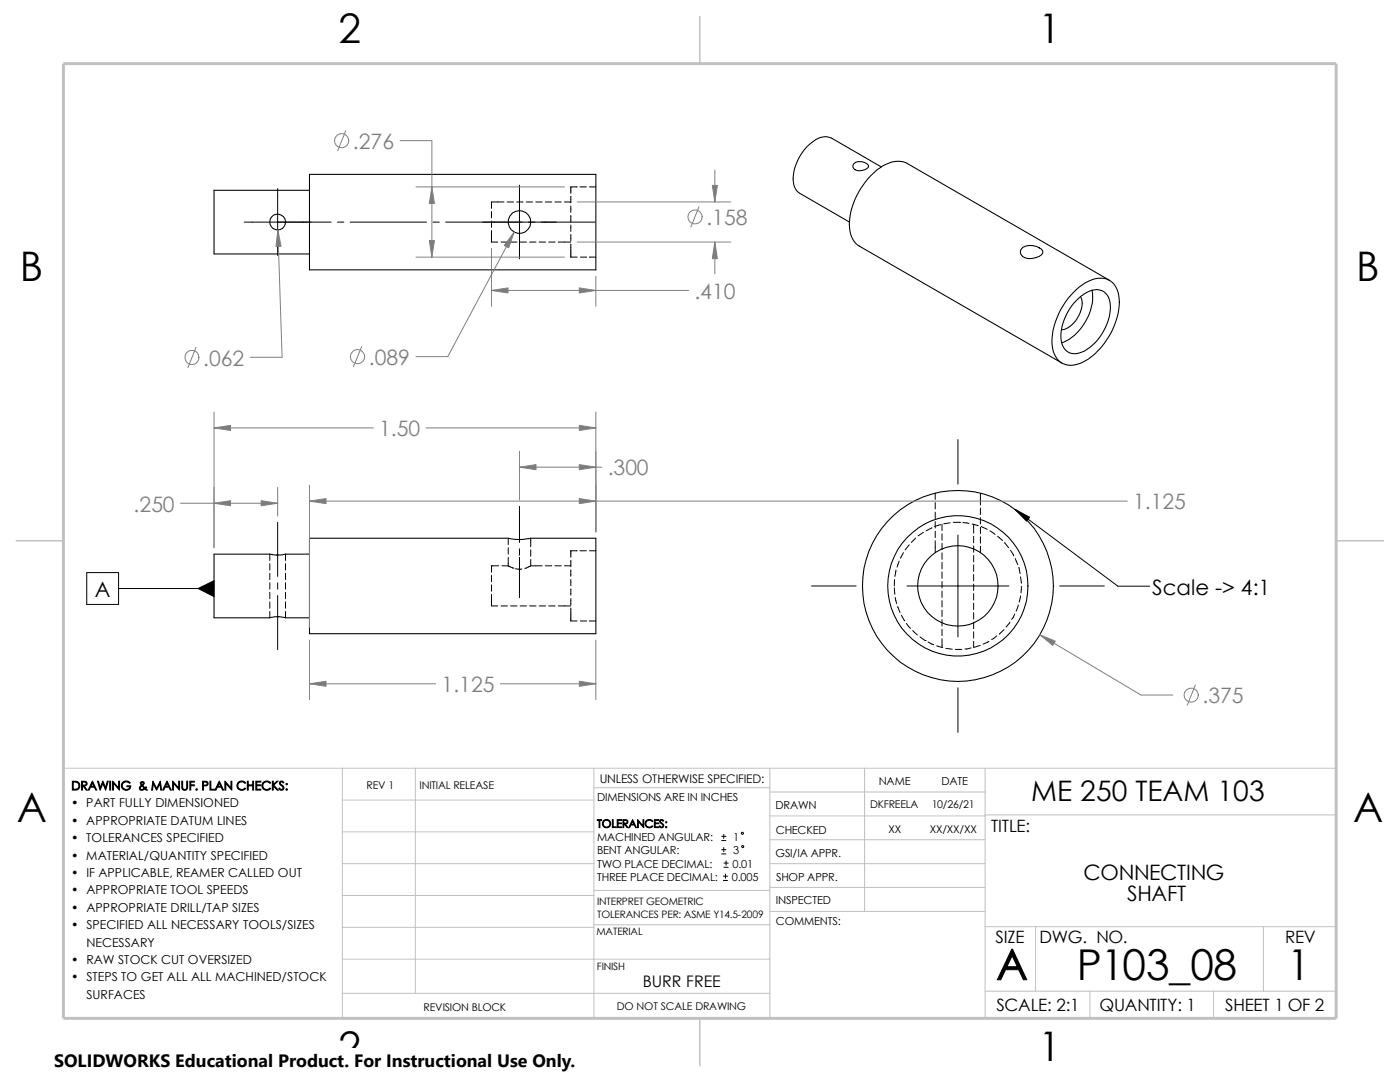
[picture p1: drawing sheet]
<svg xmlns="http://www.w3.org/2000/svg" width="279mm" height="216mm" viewBox="0 0 279 216" stroke-linecap="round" stroke-linejoin="round" font-family="sans-serif">
<g fill="none" stroke="#c0c0c0" stroke-width=".2">
<path d="M12.7 153.3h254v49.9h-239.9M68.3 159.6h50.2M68.3 153.3v49.9M82.9 153.3v44.9M118.5 153.3v49.9M118.5 157.2h35.1M153.6 153.3v49.9M153.6 158h43M172.6 153.3v28.6M196.6 153.3v49.9M68.3 166h50.2M68.3 172.3h50.2"/>
<path d="M68.3 178.7h50.2M118.5 177.7h35.1M153.6 177.1h43M153.6 162.8h43M153.6 172.3h43M153.6 167.6h43M196.6 162.6h70.1M68.3 198.2h85.3M68.3 191.4h85.3M68.3 185h50.2M118.5 184.5h35.1M153.6 181.9h43"/>
<path d="M196.6 184.9h70.1M196.6 197.8h70.1M206.7 184.9v12.9M217.5 197.8v5.4M242.2 197.8v5.4M252.1 184.9v12.9"/>
</g>
<path d="M139.7 3.2v9.5M3.1 107.9h9.6M266.7 107.9h9.5M139.7 203.2v9.5" fill="none" stroke="#c0c0c0" stroke-width=".3"/>
<path d="M12.7 12.7h254v190.5h-254z" fill="none" stroke="#c0c0c0" stroke-width=".59"/>
<g fill="none" stroke="#000" stroke-width=".2">
<path d="M55.4 37.6v13.4M103.7 37v14.6M113.9 39.2v1.3M115.2 37.3h-1.3v1.3M115.7 37.3h1.3M117.6 37.3h1.3M48.8 44.3h17.3M67.4 44.3h1.2M69.9 44.3h15.2M86.4 44.3h1.3M88.9 44.3h29.8M98.1 42.2v1.3"/>
<path d="M98.1 44.1v1.3M98.1 46v2.3h1.3M100 48.3h1.3M100.6 40.3h-2.5v1.3M101.2 40.3h1.3M101.9 48.3h1.3M103.1 40.3h1.3M103.8 48.3h1.3M105 40.3h1.3M105.7 48.3h1.3M106.9 40.3h1.3M107.6 48.3h1.3"/>
<path d="M108.8 40.3h1.3M109.5 48.3h1.3M110.7 40.3h1.3M111.4 48.3h2.5M112.6 40.3h1.3M113.9 41.1v1.3M113.9 43v1.3M113.9 44.9v1.3M113.9 46.8v1.3M113.9 48.7v2.6h1.3M115.8 51.3h1.3M117.6 51.3h1.3"/>
<path d="M186.6 98.4v1.3M191.2 87.7v8.9M195.7 98.4v2.4M17.3 114.3h6.4v6.3h-6.4zM23.7 117.4h19M53.8 110.6v1.2M53.8 112.5v1.2M53.8 114.4v1.3M53.8 116.3v1.3M53.8 118.2v1.3M55.2 110.7h.3M55.4 104.2v10.8"/>
<path d="M55.4 116.3v1.3M55.4 118.8v10.8M57 110.6v1.2M57 112.5v1.2M57 114.4v1.3M57 116.3v1.3M57 118.2v1.3M98.1 114.8v1.3M98.1 116.7v1.3M98.1 118.6v2.3h1.3M99.5 112.9h-1.4v1.3M100.2 112.9h1.2"/>
<path d="M101.4 112.9l1.2 .5M101.4 107.4v1.3M101.4 109.3v1.3M101.4 111.2v1.7M102.9 113.5h1.2M103.7 101v7.2M103.7 109.5v1.3M103.7 111.2v8.1M105.9 112.9l-1.2 .5M105.9 112.9h2.3M105.9 107.4v1.7M105.9 109.7v1.3"/>
<path d="M105.9 111.6v1.3M108.8 112.9h1.3M110.7 112.9h1.3M112.6 112.9h1.3M113.9 111.8v1.3M113.9 113.7v1.3M113.9 115.6v1.3M113.9 117.5v1.3M113.9 119.4v1.3M115.2 109.9h-1.3v1.3M115.7 109.9h1.3M117.6 109.9h1.3"/>
<path d="M162 116.9h8.9M178.5 117.3l.1 1.3M178.5 115.7v1.2M178.6 119.2l.3 1.2M178.8 113.7l-.2 1.3M179.5 112l-.5 1.2M180.3 110.3l-.6 1.1M181 116.9h20.3M181.4 108.7l-.8 1M182.8 107.4l-.9 .8M184.3 106.2l-1.1 .7M186 105.3l-1.2 .6"/>
<path d="M186.6 100.3v1.3M186.6 102.2v1.3M186.6 104.1v1.3M186.6 106v1.3M186.6 107.9v2.4M187.7 104.7l-1.2 .4M188 104.6v1.3M188 106.5v1.3M188 108.4v1.3M188 110.3v1.3M188 112.2v1.3M188 114.1v1.3"/>
<path d="M188 116v1.3M188 117.9v1.3M188 119.8v1.3M189.6 104.3l-1.3 .2M190.2 104.2h1.3M191.2 106.8v20.3M191.5 104.2h.1M192.2 104.3l1.2 .1M194 104.6l1.2 .3M194.3 104.6v1.8M194.3 107v1.3M194.3 108.9v1.3"/>
<path d="M194.3 110.8v1.3M194.3 112.7v1.3M194.3 114.6v1.3M194.3 116.5v1.3M194.3 118.4v1.3M195.7 101.4v1.3M195.7 103.3v1.3M195.7 105.2v1.3M195.7 107.1v1.3M195.7 109v1.3M195.8 105.1l1.2 .5M197.6 105.9l1 .7"/>
<path d="M199.1 107l1 .9M200.5 108.3l.8 1M201.7 109.8l.6 1.1M202.6 101.6l20.5 15.4h6.3M202.6 111.5l.5 1.1M203.3 113.2l.3 1.3M203.7 115.1l.1 1.3M203.7 118.9l-.3 1.2M203.8 117v1.3M211.5 116.9h8.9M53.8 120.1v1.3M53.8 122v1.3"/>
<path d="M55.3 123.1h.3M57 120.1v1.3M57 122v1.3M100 120.9h1.3M101.9 120.9h1.3M103.8 120.9h1.3M105.7 120.9h1.3M107.6 120.9h1.3M109.5 120.9h1.3M111.4 120.9h2.5M113.9 121.3v2.6h1.3M115.8 123.9h1.3"/>
<path d="M117.6 123.9h1.3M179.2 121l.4 1.2M179.9 122.8l.7 1.1M180.9 124.4l.8 1M182.2 125.8l.9 .9M183.6 127.1l1 .7M184.6 127.8h.1M185.2 128.1l1.2 .6M186.9 128.9l1.2 .3M188 121.8v1.2M188 123.7v1.2M188 125.6v1.2"/>
<path d="M188 127.5v1.7M188.8 129.4l1.2 .1M190.7 129.6h1.2M191.2 137.2v8.9M193.8 129.3l-1.2 .2M194.3 120.4v1.2M194.3 122.3v1.2M194.3 124.2v1.2M194.3 126.1v1.2M194.3 128v1.2M195.6 128.8l-1.2 .4M197.4 128l-1.2 .5"/>
<path d="M198.9 126.9l-1 .7M200.4 125.6l-1 .9M201.5 124.2l-.7 .9M202.5 122.5l-.6 1.1M203.2 120.7l-.4 1.2M144 170.4h.9M144 169.5h.9M144 167.7h.9M144 166.9h.9M144.4 175.7h.8M144.4 174.8h.8M144.4 166.5v.8"/>
<path d="M144.4 169.1v.9M144.5 173.1h.8M144.5 172.2h.8M144.8 174.4v.9M144.9 171.8v.8"/>
<circle cx="148.2" cy="166.3" r=".22"/>
<circle cx="148.2" cy="168.9" r=".21"/>
</g>
<g fill="none" stroke="#000" stroke-width=".21">
<path d="M61.8 38h-19.1v12.7h19.1M61.8 34.8h57.1v19h-57.1zM170.4 32.7a1.99 1.99 0 0 1 3 .5 2.17 2.17 0 0 1-3 .5l-.2-.4zM175.9 33.3l-10-5.7a3.6 3.6 0 0 0-4 .9 9.4 9.4 0 0 0-3.5 8.3l.4 .9 .8 .9 9.9 5.7M204.1 49.4a3.2 3.2 0 0 1 4 .7 1.31 1.31 0 0 1-1.3 1.3 2.62 2.62 0 0 1-3-.6l-.2-.6 .2-.4zM214.2 58.3a7.6 7.6 0 0 1 6-2.8 3.9 3.9 0 0 1 3.2 4.1 14.4 14.4 0 0 1-7.4 12.7 4.1 4.1 0 0 1-4.7-.3 6.7 6.7 0 0 1-1.1-6.2 15.2 15.2 0 0 1 4-7.5zM214.8 59.9a5.5 5.5 0 0 1 4.7-2 3.1 3.1 0 0 1 2.1 3.4 10.6 10.6 0 0 1-5.7 9 2.79 2.79 0 0 1-4.1-2.7 10.5 10.5 0 0 1 3-7.7zM215.6 59.2a4.9 4.9 0 0 1-1.3 5.2l-.8 .8-.8 .4-.9 .2M217.9 57.9a10.2 10.2 0 0 1-5.6 10.3l-.4 .2M221.4 55.9l-40.4-23.3a5.2 5.2 0 0 0-5.4 .9 14.7 14.7 0 0 0-6.1 11.9 4.4 4.4 0 0 0 2 3.7l40.4 23.3M61.8 110.6h-4.8a7.3 7.3 0 0 1-3.2 0h-11.1v12.7h11.1a5.9 5.9 0 0 1 3.2 0h4.8M61.8 107.4h39.6a9.9 9.9 0 0 0 4.5 0h13v19h-57.1z"/>
<circle cx="55.4" cy="44.3" r="1.58"/>
<circle cx="103.7" cy="44.3" r="2.25"/>
<circle cx="191.2" cy="116.9" r="14"/>
<circle cx="191.2" cy="116.9" r="8"/>
<circle cx="191.2" cy="116.9" r="19"/>
</g>
<g fill="none" stroke="#808080" stroke-width=".2">
<path d="M69 26.1l-1.6 4M79.8 28.1h6.4v23.2M83 37.3h29.6M142.7 34v6.3M55.5 45.9l.8 25.4h-6.3M83 51.3h29.6M98.1 58h39.3M98.1 49.6v11.5M102.6 46.3l-13.2 24.9h-6.4M115.2 40.3h30.6M115.2 48.3h30.6M118.9 55.1v6"/>
<path d="M139.5 41.3l-1.6 4M142.7 48.3v6.4M39.1 69.3l-1.6 4.1M72.2 69.2l-1.7 4M42.7 82.2v27.1M42.7 85.4h31.8M55.4 97.2v5.8M61.8 96.8v28.4M61.8 100h163.2M85 85.4h33.9M103.7 90v9.8M103.7 93.2h16.4"/>
<path d="M118.9 82.2v23.9M36 100.4h19.4M61.8 136.4h25.2M61.8 127.7v11.9M99.9 136.4h19M118.9 127.7v11.9M207.5 126.7l20.2 12h6.4M238.5 136.7l-1.6 4"/>
<circle cx="68.2" cy="28.1" r="1.41"/>
<circle cx="138.7" cy="43.3" r="1.4"/>
<circle cx="38.3" cy="71.3" r="1.41"/>
<circle cx="71.4" cy="71.2" r="1.41"/>
<circle cx="237.7" cy="138.7" r="1.4"/>
</g>
<g fill="#808080" stroke="#808080" stroke-width=".2">
<path d="M86.2 37.3l.5 3.3h-1z"/>
<path d="M55.5 45.9l.6 3.2-1 .1z"/>
<path d="M115.6 57.4l3.3 .6-3.3 .5z"/>
<path d="M98.1 58l3.3-.6v1.1z"/>
<path d="M85.7 48h1l-.5 3.3z"/>
<path d="M102.6 46.3l-1.1 3.1-.9-.4z"/>
<path d="M142.2 37h1l-.5 3.3z"/>
<path d="M142.7 48.3l.5 3.3h-1z"/>
<path d="M103.7 93.2l3.3-.5v1z"/>
<path d="M115.6 92.7l3.3 .5-3.3 .5z"/>
<path d="M61.8 136.4l3.3-.5v1z"/>
<path d="M115.6 135.9l3.3 .5-3.3 .5z"/>
<path d="M115.6 99.5l3.3 .5-3.3 .5z"/>
<path d="M61.8 100l3.3-.5v1z"/>
<path d="M42.7 100.4l3.3-.5v1z"/>
<path d="M52.1 99.9l3.3 .5-3.3 .5z"/>
<path d="M42.7 85.4l3.3-.5v1z"/>
<path d="M115.6 84.9l3.3 .5-3.3 .5z"/>
<path d="M207.5 126.7l3.1 1.2-.5 .9z"/>
</g>
<path d="M39.5 117.4l3.2-1.5v3.1zM202.6 101.6l2.9 1.6-.6 .8z" fill="#000" stroke="#000" stroke-width=".2"/>
<path d="M10.8 209.2h104.1v6.7h-104.1z" fill="#fff"/>
<g font-size="8.5">
<text x="198.8" y="195.5">A</text>
<text x="214.9" y="195.5">P103_08</text>
<text x="256.9" y="195.5">1</text>
</g>
<g font-size="8.1">
<text x="67.6" y="8.5">2</text>
<text x="207.3" y="8.5">1</text>
<text x="4" y="56.1">B</text>
<text x="270.7" y="56.1">B</text>
<text x="3.3" y="164.1">A</text>
<text x="270" y="164.1">A</text>
<text x="67.6" y="211.7">2</text>
<text x="207.2" y="211.7">1</text>
</g>
<text font-size="5.6" x="205.8" y="159.9">ME 250 TEAM 103</text>
<g font-size="4.2" fill="#808080">
<text x="70.4" y="29.7">.276</text>
<text x="141" y="44.9">.158</text>
<text x="138.6" y="59.6">.410</text>
<text x="40.6" y="72.9">.062</text>
<text x="73.6" y="72.8">.089</text>
<text x="75.7" y="87.1">1.50</text>
<text x="121.3" y="94.9">.300</text>
<text x="226.1" y="101.6">1.125</text>
<text x="26.7" y="102.1">.250</text>
<text x="88.1" y="138.1">1.125</text>
<text x="240" y="140.3">.375</text>
</g>
<g font-size="4.2">
<text x="18.9" y="119.1">A</text>
<text x="230" y="118.7">Scale -&gt; 4:1</text>
<text x="216.2" y="175.5">CONNECTING</text>
<text x="225" y="179.7">SHAFT</text>
</g>
<text font-size="3.6" x="10.8" y="213">SOLIDWORKS Educational Product. For Instructional Use Only.</text>
<g font-size="3.4">
<text x="197.8" y="166">TITLE:</text>
<text x="198.7" y="188.1">SIZE</text>
<text x="207.5" y="188.1">DWG. NO.</text>
<text x="256.5" y="188.2">REV</text>
<text x="198.8" y="201.7">SCALE: 2:1</text>
<text x="219.4" y="201.7">QUANTITY: 1</text>
<text x="244.5" y="201.7">SHEET 1 OF 2</text>
</g>
<text font-size="3.2" x="128.3" y="197">BURR FREE</text>
<g font-size="2.5">
<text x="14.2" y="161.1">• PART FULLY DIMENSIONED</text>
<text x="14.2" y="157.6">DRAWING &amp; MANUF. PLAN CHECKS:</text>
<text x="14.2" y="164.6">• APPROPRIATE DATUM LINES</text>
<text x="14.2" y="171.5">• MATERIAL/QUANTITY SPECIFIED</text>
<text x="14.2" y="168.1">• TOLERANCES SPECIFIED</text>
<text x="14.2" y="178.5">• APPROPRIATE TOOL SPEEDS</text>
<text x="14.2" y="175">• IF APPLICABLE, REAMER CALLED OUT</text>
<text x="14.2" y="181.9">• APPROPRIATE DRILL/TAP SIZES</text>
<text x="14.2" y="185.4">• SPECIFIED ALL NECESSARY TOOLS/SIZES</text>
<text x="17.2" y="188.9">NECESSARY</text>
<text x="14.2" y="195.8">• STEPS TO GET ALL ALL MACHINED/STOCK</text>
<text x="14.2" y="192.4">• RAW STOCK CUT OVERSIZED</text>
<text x="17.2" y="199.3">SURFACES</text>
</g>
<text font-size="2.4" x="119.7" y="156.2">UNLESS OTHERWISE SPECIFIED:</text>
<g font-size="2.2">
<text x="119.2" y="159.9">DIMENSIONS ARE IN INCHES</text>
<text x="154.8" y="161.5">DRAWN</text>
<text x="175.4" y="156.7">NAME</text>
<text x="187.9" y="156.7">DATE</text>
<text x="119.2" y="167.8">MACHINED ANGULAR:</text>
<text x="119.2" y="165.1">TOLERANCES:</text>
<text x="146.3" y="167.8">1</text>
<text x="154.8" y="166.3">CHECKED</text>
<text x="119.2" y="173.1">TWO PLACE DECIMAL:</text>
<text x="119.2" y="170.4">BENT ANGULAR:</text>
<text x="146.2" y="173.1">0.01</text>
<text x="146.3" y="170.4">3</text>
<text x="154.8" y="171">GSI/IA APPR.</text>
<text x="119.2" y="175.7">THREE PLACE DECIMAL:</text>
<text x="146.1" y="175.7">0.005</text>
<text x="154.9" y="175.7">SHOP APPR.</text>
<text x="154.9" y="180.5">INSPECTED</text>
<text x="154.9" y="184.7">COMMENTS:</text>
</g>
<g font-size="2.1">
<text x="73.2" y="157.4">REV 1</text>
<text x="83.7" y="157.4">INITIAL RELEASE</text>
<text x="173.7" y="161.2">DKFREELA</text>
<text x="186" y="161.2">10/26/21</text>
<text x="177.3" y="166.1">XX</text>
<text x="185.5" y="166.1">XX/XX/XX</text>
<text x="84.5" y="201.7">REVISION BLOCK</text>
<text x="123.1" y="201.6">DO NOT SCALE DRAWING</text>
</g>
<g font-size="2">
<text x="119.2" y="183.1">TOLERANCES PER: ASME Y14.5-2009</text>
<text x="119.2" y="180.6">INTERPRET GEOMETRIC</text>
<text x="119" y="186.6">MATERIAL</text>
<text x="119.1" y="193.5">FINISH</text>
</g>
</svg>
